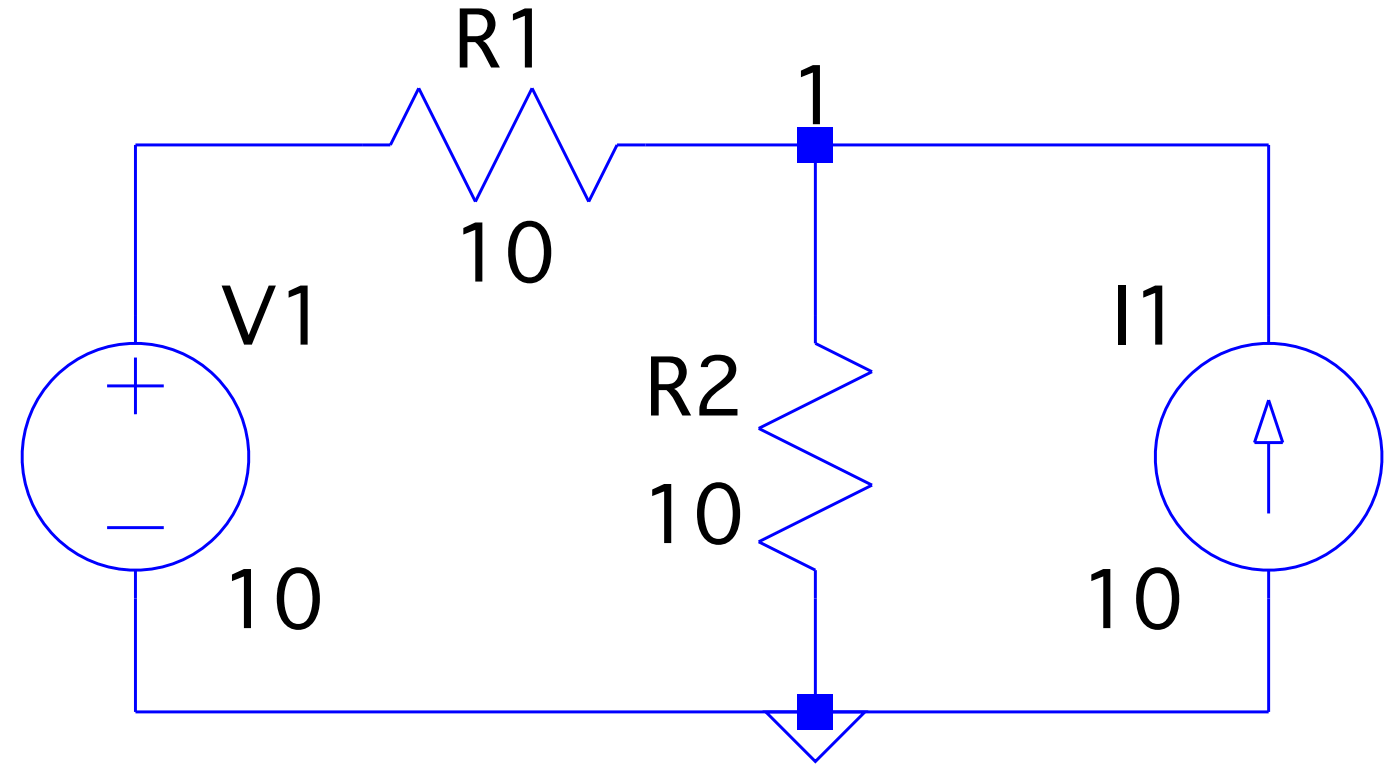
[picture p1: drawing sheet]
Version 4
SHEET 1 880 680
WIRE 144 96 80 96
WIRE 272 96 224 96
WIRE 400 96 272 96
WIRE 80 144 80 96
WIRE 272 144 272 96
WIRE 400 144 400 96
WIRE 80 256 80 224
WIRE 272 256 272 224
WIRE 272 256 80 256
WIRE 400 256 400 224
WIRE 400 256 272 256
FLAG 272 256 0
FLAG 272 96 1
SYMBOL voltage 80 128 R0
SYMATTR InstName V1
SYMATTR Value 10
SYMBOL res 240 80 R90
WINDOW 0 0 56 VBottom 2
WINDOW 3 32 56 VTop 2
SYMATTR InstName R1
SYMATTR Value 10
SYMBOL res 288 240 R180
WINDOW 0 36 76 Left 2
WINDOW 3 36 40 Left 2
SYMATTR InstName R2
SYMATTR Value 10
SYMBOL current 400 224 R180
WINDOW 0 24 80 Left 2
WINDOW 3 24 0 Left 2
SYMATTR InstName I1
SYMATTR Value 10
